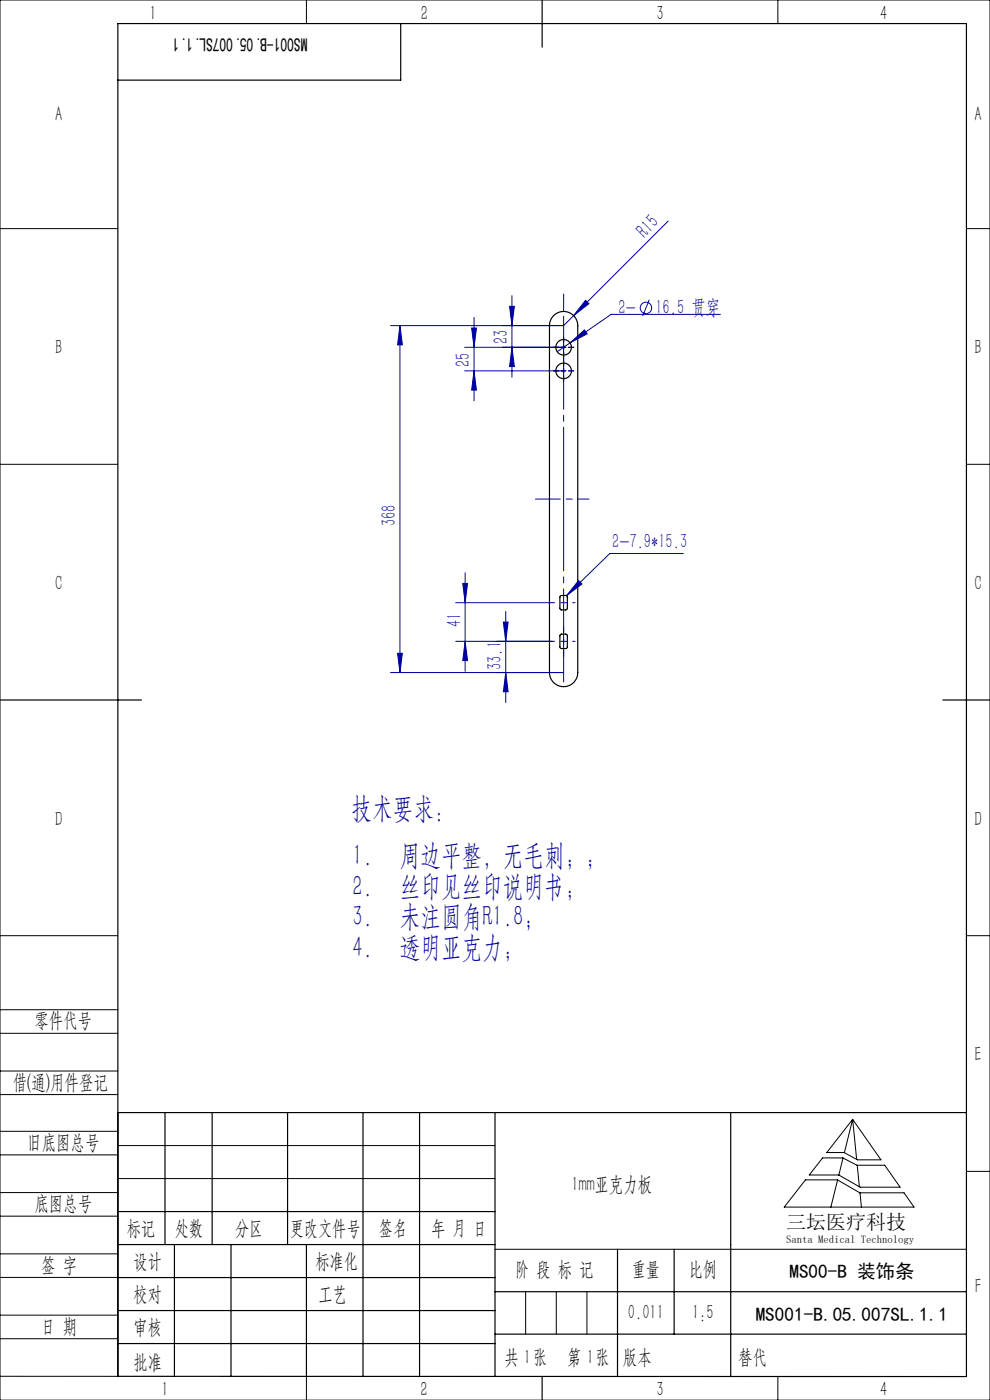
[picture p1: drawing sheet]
<svg xmlns="http://www.w3.org/2000/svg" width="210mm" height="297mm" viewBox="0 0 210 297" stroke-linecap="round" stroke-linejoin="round" font-family="sans-serif">
<g fill="none" stroke="#0000a0" stroke-width=".21">
<path d="M141.7 46.9l-22.1 22.2h-36.8M84.8 69.1v73.6M84.8 69.1l.5 4.1h-1zM98.6 73.7h21.5M100 69.6h1.1l-.5 4.1zM100.6 78.7l.5 4.1h-1.1zM100.6 67.3v17.7M108.1 65h1l-.5 4.1zM108.6 73.7l.5 4.1h-1zM108.6 62.7v17.3M119.6 73.2v1M119.6 78.2v1"/>
<path d="M120.1 78.7h-21.5M120.9 72.7l3.1-2.7 .6 .8zM120.9 72.7l-2.7 1.9M124.2 63.7l.7 .7-3.2 2.6zM137.7 63.6l-1.4 3.5M152.8 66.7h-23.2l-8.7 6M145 117.4h-15.6l-9.2 9M84.3 138.6h1l-.5 4.1zM96.7 136.1h20.4M96.7 127.9h20.4M98.2 123.8h1l-.5 4.1zM98.7 121.5v20.9"/>
<path d="M98.7 136.1l.5 4h-1zM106.8 132h1l-.5 4.1zM107.3 129.7v19.3M122.7 123.2l.7 .7-3.2 2.5zM82.8 142.7h36.8M107.3 142.7l.5 4.1h-1z"/>
<circle cx="137" cy="65.3" r="1.21"/>
</g>
<g fill="none" stroke="#0000a0" stroke-width=".21" stroke-dasharray="30.5 1.3 1.3 1.3">
<path d="M118.6 73.7h-1.2M118.6 78.7h-1.2M119.6 72.7v-1.2M119.6 74.7v1.1M119.6 77.7v-1.2M119.6 79.7v1.1M119.6 78.7v-.5M119.6 78.7h-.5M119.6 78.7v.5M119.6 78.7h.5M119.6 77.7v-3M119.6 66.1v-3.7"/>
<path d="M120.6 73.7h1.1M120.6 78.7h1.1M116.6 105.9h-3"/>
</g>
<path d="M119.6 132.9v6.3" fill="none" stroke="#0000a0" stroke-width=".21" stroke-dasharray="30.5 1.3 1.3 1.3" stroke-dashoffset="29.2"/>
<path d="M122 136.1h-4.9M122 127.9h-4.9" fill="none" stroke="#0000a0" stroke-width=".21" stroke-dasharray="30.5 1.3 1.3 1.3" stroke-dashoffset="30"/>
<path d="M119.6 67.1v77.6" fill="none" stroke="#0000a0" stroke-width=".21" stroke-dasharray="30.5 1.3 1.3 1.3" stroke-dashoffset="10.7"/>
<g fill="none" stroke="#000" stroke-width=".21">
<path d="M0 0h210v297h-210zM65 0v5M165 0v5M0 48.5h25M205 48.5h5M0 98.5h25M205 98.5h5M0 198.5h25M205 198.5h5M0 214.2h25M0 219.2h25M0 232.2h25"/>
<path d="M0 227.2h25M0 240h25M25 236v56h-25M180.9 237.5l6 8.6h-5l-2.9-1.6h-3.6zM180.9 237.5l-1.8 7M180.9 237.5l.8 8.5M0 245h25M0 258h25M0 253h25M25 243h80M25 250h80M170.9 250.3h6.7l4.8 2.8h9.4l2.1 3h-27.5z"/>
<path d="M174.5 245.6h4.3l3 1.6h5.9l3.2 4.7h-8.5l-4.5-2.6h-6.2zM177.7 250.3l-1.5 5.8M178.8 245.7l-.9 3.6M181.8 247.2l.5 4.6M182.4 253.1l.3 3M205 248.5h5M0 271h25M0 266h25M0 279h25M105 265h100M111.5 274v9M118 274v9"/>
<path d="M124.5 274v9M0 284h25M65 292v5M153.7 292h.1M165 292v5"/>
</g>
<g fill="none" stroke="#000" stroke-width=".25">
<path d="M85 5v12h-60M115 0v10M0 148.5h30M200 148.5h10M25 236h180M35 236v28M45 236v28M61 236v28M77 236v56M89 236v56M105 236v56M155 236v56"/>
<path d="M25 257h80M25 264h80M25 271h80M25 278h80M37 264v28M49 264v28M65 264v28M105 274h100M131 265v27M143 265v18M25 292h180v-287h-180v287M25 285h80"/>
<path d="M105 283h100M115 292v5"/>
</g>
<path d="M116.6 105.9h8.3" fill="none" stroke="#0000a0" stroke-width=".21" stroke-dasharray="30.5 1.3 1.3 1.3" stroke-dashoffset="28.2"/>
<g fill="#0000a0">
<path d="M122.7 123.2l.7 .7-3.2 2.5z"/>
<path d="M120.9 72.7l3.1-2.7 .6 .8z"/>
<path d="M124.2 63.7l.7 .7-3.2 2.6z"/>
<path d="M107.3 142.7l.5 4.1h-1zM106.8 132h1l-.5 4.1zM98.7 136.1l.5 4h-1zM98.2 123.8h1l-.5 4.1z"/>
<path d="M84.8 69.1l.5 4.1h-1zM84.3 138.6h1l-.5 4.1zM108.1 65h1l-.5 4.1zM108.6 73.7l.5 4.1h-1zM100 69.6h1.1l-.5 4.1zM100.6 78.7l.5 4.1h-1.1z"/>
</g>
<g fill="none" stroke="#000" stroke-width=".25">
<path d="M117.4 67a3 3 0 0 1 3.3-.7 3 3 0 0 1 1.9 2.8v73.6a3 3 0 0 1-3 3 3 3 0 0 1-3-3v-73.6l.2-1.2zM118.9 126.4l1.1-.1 .3 .2v2.5l-.2 .4h-1l-.3-.2zM118.9 134.6l1.1-.1 .3 .2v2.5l-.2 .4h-1l-.3-.2z"/>
<circle cx="119.6" cy="78.7" r="1.65"/>
<circle cx="119.6" cy="73.7" r="1.65"/>
</g>
<g font-size="6.3" fill="#0000a0">
<text x="74.6" y="173.6">技术要求：</text>
<text x="74.8" y="183.5">1.</text>
<text x="84.8" y="183.5">周边平整，无毛刺；；</text>
<text x="74.8" y="190">2.</text>
<text x="84.8" y="190">丝印见丝印说明书;</text>
<text x="74.8" y="196.5">3.</text>
<text x="84.8" y="196.5">未注圆角R1.8;</text>
<text x="74.8" y="203">4.</text>
<text x="84.8" y="203">透明亚克力；</text>
</g>
<g font-size="4.4" fill="#010000">
<text x="31.7" y="4.1">1</text>
<text x="89.2" y="4.1">2</text>
<text x="139.2" y="4.1">3</text>
<text x="186.7" y="4.1">4</text>
<text x="156.6" y="289.5">替代</text>
</g>
<g font-size="4.4">
<text x="11.7" y="25.7">A</text>
<text x="206.7" y="25.7">A</text>
<text x="11.7" y="75.2">B</text>
<text x="206.7" y="75.2">B</text>
<text x="11.7" y="125.2">C</text>
<text x="206.7" y="125.2">C</text>
<text x="11.7" y="175.2">D</text>
<text x="206.7" y="175.2">D</text>
<text x="7.3" y="217.9">零件代号</text>
<text x="206.7" y="225.2">E</text>
<text x="2.7" y="231">借(通)用件登记</text>
<text x="5.8" y="243.7">旧底图总号</text>
<text x="7.3" y="256.8">底图总号</text>
<text x="121.3" y="252.6">1mm亚克力板</text>
<text x="26.9" y="261.9">标记</text>
<text x="37.1" y="261.9">处数</text>
<text x="49.9" y="261.9">分区</text>
<text x="61.5" y="261.9">更改文件号</text>
<text x="80.4" y="261.9">签名</text>
<text x="91.5" y="261.9">年 月 日</text>
<text x="8.7" y="269.8">签 字</text>
<text x="28.3" y="268.9">设计</text>
<text x="66.9" y="268.9">标准化</text>
<text x="109.3" y="270.8">阶 段 标 记</text>
<text x="134" y="270.8">重量</text>
<text x="146.1" y="270.8">比例</text>
<text x="206.8" y="274.2">F</text>
<text x="28.3" y="276">校对</text>
<text x="67.6" y="276">工艺</text>
<text x="133.2" y="279.8">0.011</text>
<text x="146.8" y="279.8">1:5</text>
<text x="8.7" y="282.9">日 期</text>
<text x="28.3" y="283">审核</text>
<text x="28.3" y="290.4">批准</text>
<text x="107" y="289.5">共 张</text>
<text x="111.1" y="289.5">1</text>
<text x="120.3" y="289.5">第 张</text>
<text x="124.5" y="289.5">1</text>
<text x="132.1" y="289.5">版本</text>
<text x="34.2" y="296.2">1</text>
<text x="89.2" y="296.2">2</text>
<text x="139.2" y="296.2">3</text>
<text x="186.7" y="296.2">4</text>
</g>
<g font-size="4.4" fill="#0000a0">
<text x="136.8" y="50.6" transform="rotate(-45 136.8 50.6)">R15</text>
<text x="131.2" y="66.6">2-</text>
<text x="139" y="66.6">16.5 贯穿</text>
<text x="99.7" y="77.9" transform="rotate(-90 99.7 77.9)">25</text>
<text x="107.7" y="73.1" transform="rotate(-90 107.7 73.1)">23</text>
<text x="84" y="111.6" transform="rotate(-90 84 111.6)">368</text>
<text x="129.8" y="116.3">2-7.9*15.3</text>
<text x="97.8" y="133" transform="rotate(-90 97.8 133)">41</text>
<text x="106.4" y="142.1" transform="rotate(-90 106.4 142.1)">33.1</text>
</g>
<text font-size="4.2" x="166.8" y="260.7">三坛医疗科技</text>
<g font-size="4.1">
<text x="65.2" y="8.2" transform="rotate(-180 65.2 8.2)">MS001-B.05.007SL.1.1</text>
<text x="167.5" y="271.1">MS00-B 装饰条</text>
<text x="160.3" y="280.2">MS001-B.05.007SL.1.1</text>
</g>
<text font-size="2.3" x="166.8" y="263.6">Santa Medical Technology</text>
</svg>
